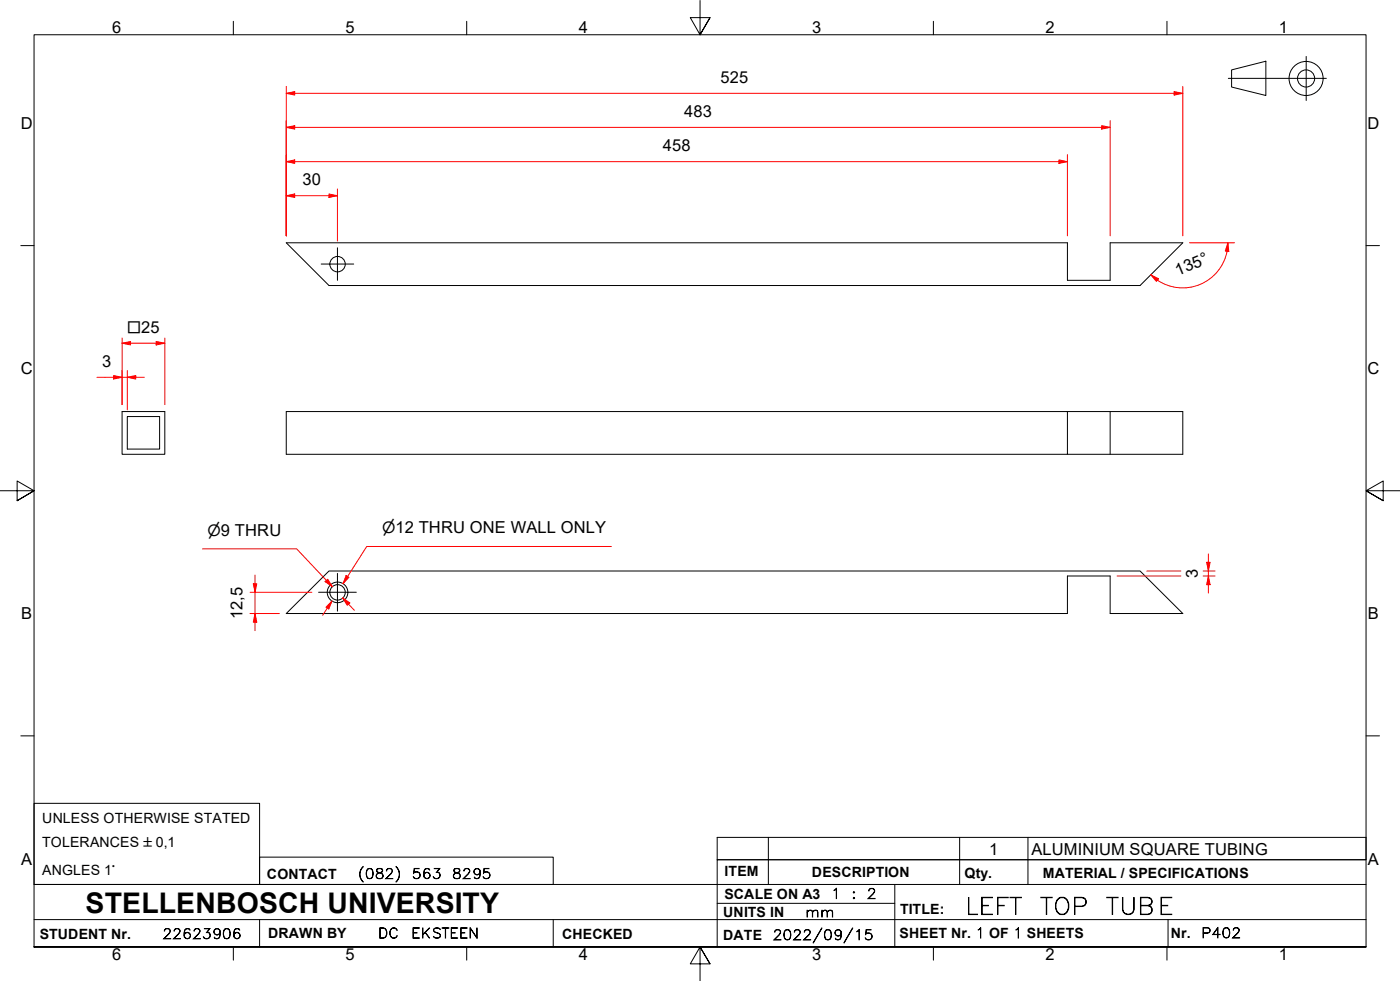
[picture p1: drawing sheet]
<svg xmlns="http://www.w3.org/2000/svg" width="410mm" height="287mm" viewBox="0 0 410 287" stroke-linecap="round" stroke-linejoin="round" font-family="sans-serif">
<!-- layer: Visible Edges(ISO) -->
<g fill="none" stroke="#000" stroke-width=".29">
<path d="M83.8 71.1h228.7v11h12.6v-11h21.2l-12.5 12.5h-237.5zM35.8 120.5h12.5v12.5h-12.5zM37.3 121.9h9.4v9.6h-9.4zM83.8 120.5h228.7v12.5h-228.7zM312.5 120.5h33.8v12.5h-33.8M325.1 120.5v12.5M83.8 179.6l12.5-12.5h237.5l12.5 12.5h-21.2v-11h-12.6v11z"/>
<circle cx="98.8" cy="77.3" r="2.25"/>
<circle cx="98.8" cy="173.4" r="3"/>
<circle cx="98.8" cy="173.4" r="2.25"/>
</g>
<!-- layer: Symbols(ISO) -->
<path d="M210 245.1h190v6.6h-190zM225 245.1v6.6M281 245.1v6.6M301 245.1v6.6" fill="none" stroke="#000" stroke-width=".29"/>
<!-- layer: Border_0 -->
<g fill="none" stroke="#000" stroke-width=".29">
<path d="M68.3 6.2v4M136.7 6.2v4M205 .1v10.1l-2.9-5h5.8l-2.9 5 2.9-5M273.3 6.2v4M341.7 6.2v4M6.1 71.9h3.9M400 71.9h3.9M0 143.7h10l-5-2.9v5.8l5-2.9-5 2.9M410 143.7h-10l5-2.9v5.8l-5-2.9 5 2.9M6.1 215.4h3.9M400 215.4h3.9M10 277.2v-267h390v267h-390h390"/>
<path d="M68.3 277.2v3.9M136.7 277.2v3.9M273.3 277.2v3.9M341.7 277.2v3.9M207.9 282.1l-2.9-4.9 2.9 4.9h-5.8l2.9-4.9v10"/>
</g>
<!-- layer: Sketch Geometry(ISO) -->
<g fill="none" stroke="#000" stroke-width=".29">
<path d="M382.5 16.5v12.9M359.7 22.9h28.7M360.6 20.5l10-2.6v10.1l-10-2.5zM10 235.2h66v23.7h-66zM10 258.9h390M76 250.9h86v8h-86zM225 251.7v7.2M262 258.9v18.3M281 251.7v7.2M301 251.7v7.2M400 251.7h-190v25.5M10 277.2h390"/>
<path d="M10 269.2h390M76 269.2v8M162 269.2v8M210 264.4h52M342 269.2v8"/>
<circle cx="382.4" cy="23" r="5"/>
<circle cx="382.4" cy="23" r="2.51"/>
</g>
<!-- layer: Dimensions(ISO) -->
<path d="M35.8 100.5h2.4" fill="none" stroke="#f00" stroke-width=".29"/>
<path d="M35.8 100.5l2.4-.5v1z" fill-rule="evenodd" fill="#f00"/>
<path d="M35.8 100.5l2.4-.5v1zM45.7 100.5h2.6" fill="none" stroke="#f00" stroke-width=".29"/>
<path d="M45.7 100l2.6 .5-2.6 .5z" fill-rule="evenodd" fill="#f00"/>
<path d="M35.8 98.9v19.5M45.7 100l2.6 .5-2.6 .5zM48.3 98.9v19.5M37.3 110.4h2.5M38.2 100.5h7.5" fill="none" stroke="#f00" stroke-width=".29"/>
<path d="M37.3 110.4l2.5-.5v1z" fill-rule="evenodd" fill="#f00"/>
<path d="M33.3 110.4h2.5M37.3 110.4l2.5-.5v1z" fill="none" stroke="#f00" stroke-width=".29"/>
<path d="M33.3 109.9l2.5 .5-2.5 .5z" fill-rule="evenodd" fill="#f00"/>
<path d="M336.9 80.4l2 1.6M28.4 110.4h4.9M33.3 109.9l2.5 .5-2.5 .5zM35.8 110.4h1.5M35.8 108.5v9.9M37.3 108.5v11.5M39.8 110.4h2.4" fill="none" stroke="#f00" stroke-width=".29"/>
<!-- layer: Center Mark(ISO) -->
<path d="M94 77.3h9.6M98.8 72.5v9.6M93.3 173.4h11M98.8 167.8v11.1" fill="none" stroke="#000" stroke-width=".29"/>
<!-- layer: Dimensions(ISO) -->
<path d="M336.9 80.4l2.3 1.2-.6 .8z" fill-rule="evenodd" fill="#f00"/>
<path d="M359.5 71.1l-.2 2.4M336.9 80.4l2.3 1.2-.6 .8z" fill="none" stroke="#f00" stroke-width=".29"/>
<path d="M359.5 71.1l.3 2.5-1-.1z" fill-rule="evenodd" fill="#f00"/>
<path d="M83.8 57.3h2.5M348.3 71.1h13.2M359.3 73.5a13.2 13.2 0 0 1-20.4 8.5M359.5 71.1l.3 2.5-1-.1z" fill="none" stroke="#f00" stroke-width=".29"/>
<path d="M83.8 57.3l2.5-.5v1z" fill-rule="evenodd" fill="#f00"/>
<path d="M83.8 57.3l2.5-.5v1zM96.3 57.3h2.5" fill="none" stroke="#f00" stroke-width=".29"/>
<path d="M96.3 56.8l2.5 .5-2.5 .5z" fill-rule="evenodd" fill="#f00"/>
<path d="M83.8 55.3v13.7M83.8 47.3h2.5M86.3 57.3h10M96.3 56.8l2.5 .5-2.5 .5zM98.8 55.3v15.3" fill="none" stroke="#f00" stroke-width=".29"/>
<path d="M83.8 47.3l2.5-.5v1z" fill-rule="evenodd" fill="#f00"/>
<path d="M83.8 47.3l2.5-.5v1zM310.1 47.3h2.4" fill="none" stroke="#f00" stroke-width=".29"/>
<path d="M310.1 46.8l2.4 .5-2.4 .5z" fill-rule="evenodd" fill="#f00"/>
<path d="M83.8 37.3h2.5M83.8 45.3v23.7M86.3 47.3h223.8M310.1 46.8l2.4 .5-2.4 .5zM312.5 45.3v23.7" fill="none" stroke="#f00" stroke-width=".29"/>
<path d="M83.8 37.3l2.5-.5v1z" fill-rule="evenodd" fill="#f00"/>
<path d="M83.8 37.3l2.5-.5v1zM322.6 37.3h2.5" fill="none" stroke="#f00" stroke-width=".29"/>
<path d="M322.6 36.8l2.5 .5-2.5 .5z" fill-rule="evenodd" fill="#f00"/>
<path d="M83.8 35.3v33.7M83.8 27.3h2.5M86.3 37.3h236.3M322.6 36.8l2.5 .5-2.5 .5zM325.1 35.3v33.7" fill="none" stroke="#f00" stroke-width=".29"/>
<path d="M83.8 27.3l2.5-.5v1z" fill-rule="evenodd" fill="#f00"/>
<path d="M83.8 27.3l2.5-.5v1zM343.8 27.3h2.5" fill="none" stroke="#f00" stroke-width=".29"/>
<path d="M343.8 26.8l2.5 .5-2.5 .5z" fill-rule="evenodd" fill="#f00"/>
<path d="M83.8 25.3v43.7M86.3 27.3h257.5M343.8 26.8l2.5 .5-2.5 .5zM346.3 25.3v43.7M74.7 170.9v2.5" fill="none" stroke="#f00" stroke-width=".29"/>
<path d="M74.2 170.9h1l-.5 2.5z" fill-rule="evenodd" fill="#f00"/>
<path d="M74.2 170.9h1l-.5 2.5zM74.7 179.6v2.5" fill="none" stroke="#f00" stroke-width=".29"/>
<path d="M74.7 179.6l.5 2.5h-1z" fill-rule="evenodd" fill="#f00"/>
<path d="M73.2 179.6h8.6M73.2 173.4h18.1M74.7 179.6l.5 2.5h-1zM74.7 168.4v2.5M74.7 173.4v6.2M101.8 168.7l-1.3 2.1M74.7 182.1v2.5" fill="none" stroke="#f00" stroke-width=".29"/>
<path d="M101.3 168.5l.9 .5-1.7 1.8z" fill-rule="evenodd" fill="#f00"/>
<path d="M97.2 175.9l-1.4 2.1M101.3 168.5l.9 .5-1.7 1.8z" fill="none" stroke="#f00" stroke-width=".29"/>
<path d="M97.2 175.9l-.9 2.4-.9-.5z" fill-rule="evenodd" fill="#f00"/>
<path d="M179 160h-71.6l-6.9 10.8M95.6 169.9l1.7 1.8M95.8 178l-1.3 2.1M97.2 175.9l-.9 2.4-.9-.5z" fill="none" stroke="#f00" stroke-width=".29"/>
<path d="M95.2 170.3l.7-.7 1.4 2.1z" fill-rule="evenodd" fill="#f00"/>
<path d="M95.2 170.3l.7-.7 1.4 2.1zM100.3 175l1.7 1.9" fill="none" stroke="#f00" stroke-width=".29"/>
<path d="M100.3 175l2.1 1.5-.7 .7z" fill-rule="evenodd" fill="#f00"/>
<path d="M59.3 160.7h27.6l10.4 11M100.3 175l2.1 1.5-.7 .7zM102 176.9l1.8 1.7M353.8 168.6v2.5" fill="none" stroke="#f00" stroke-width=".29"/>
<path d="M353.8 168.6l.5 2.5h-1z" fill-rule="evenodd" fill="#f00"/>
<path d="M353.8 168.6l.5 2.5h-1zM353.8 164.6v2.5" fill="none" stroke="#f00" stroke-width=".29"/>
<path d="M353.3 164.6h1l-.5 2.5z" fill-rule="evenodd" fill="#f00"/>
<path d="M327.1 168.6h18.7M335.8 167.1h10M352.3 167.1h3.5M352.3 168.6h3.5M353.3 164.6h1l-.5 2.5zM353.8 162.1v2.5M353.8 167.1v1.5M353.8 171.1v2.5" fill="none" stroke="#f00" stroke-width=".29"/>
<text font-size="8.3" x="25.1" y="267.2">STELLENBOSCH UNIVERSITY</text>
<g font-size="6.7">
<text x="282.6" y="267.7">LEFT</text>
<text x="304.5" y="267.7">TOP</text>
<text x="323.8" y="267.7">TUBE</text>
</g>
<g font-size="4.8">
<text x="32.8" y="9.7">6</text>
<text x="101.2" y="9.7">5</text>
<text x="169.5" y="9.7">4</text>
<text x="237.8" y="9.7">3</text>
<text x="306.1" y="9.7">2</text>
<text x="374.5" y="9.7">1</text>
<text x="211" y="24.3">525</text>
<text x="200.3" y="34.2">483</text>
<text x="6.1" y="37.8">D</text>
<text x="400.4" y="37.8">D</text>
<text x="194.1" y="44.3">458</text>
<text x="88.6" y="54.2">30</text>
<text x="344.9" y="80.8" transform="rotate(-23 344.9 80.8)">135°</text>
<text x="29.9" y="107.4">3</text>
<text x="6.1" y="109.6">C</text>
<text x="400.4" y="109.6">C</text>
<text x="350.8" y="169.2" transform="rotate(-90 350.8 169.2)">3</text>
<text x="6.2" y="181.3">B</text>
<text x="71" y="181.2" transform="rotate(-90 71 181.2)">12,5</text>
<text x="400.5" y="181.3">B</text>
<text x="289.6" y="250.1">1</text>
<text x="302" y="250.2">ALUMINIUM SQUARE TUBING</text>
<text x="6.2" y="253.1">A</text>
<text x="400.5" y="253.1">A</text>
<text x="32.8" y="281.1">6</text>
<text x="101.2" y="281.1">5</text>
<text x="169.5" y="281.1">4</text>
<text x="237.8" y="281.1">3</text>
<text x="306.1" y="281.1">2</text>
<text x="374.5" y="281.1">1</text>
</g>
<g font-size="4.6">
<text x="37.2" y="97.4">□25</text>
<text x="60.8" y="156.8">⌀9 THRU</text>
<text x="111.9" y="156.1">⌀12 THRU ONE WALL ONLY</text>
</g>
<g font-size="4.1">
<text x="12.4" y="240.9">UNLESS OTHERWISE STATED</text>
<text x="12.4" y="247.9">TOLERANCES ±0,1</text>
<text x="12.4" y="256">ANGLES 1°</text>
<text x="78.2" y="257.2">CONTACT</text>
<text x="212.2" y="256.5">ITEM</text>
<text x="237.7" y="256.7">DESCRIPTION</text>
<text x="282.4" y="256.9">Qty.</text>
<text x="305.4" y="256.9">MATERIAL / SPECIFICATIONS</text>
<text x="212.1" y="263">SCALE ON A3</text>
<text x="211.8" y="268.4">UNITS IN</text>
<text x="263.5" y="267.7">TITLE:</text>
<text x="11.6" y="274.8">STUDENT Nr.</text>
<text x="78.5" y="274.6">DRAWN BY</text>
<text x="164.6" y="274.8">CHECKED</text>
<text x="211.8" y="275.1">DATE</text>
<text x="263.4" y="274.6">SHEET Nr. 1 OF 1 SHEETS</text>
<text x="342.8" y="274.5">Nr.</text>
</g>
<g font-size="4">
<text x="104.8" y="257.2">(082)</text>
<text x="120.6" y="257.2">563</text>
<text x="132.3" y="257.2">8295</text>
<text x="243.3" y="263">1</text>
<text x="249.3" y="263">:</text>
<text x="253.8" y="263">2</text>
<text x="235.8" y="268.4">mm</text>
<text x="47.6" y="274.8">22623906</text>
<text x="110.7" y="274.6">DC</text>
<text x="120.4" y="274.6">EKSTEEN</text>
<text x="226.3" y="275.1">2022/09/15</text>
<text x="351.7" y="274.5">P402</text>
</g>
</svg>
